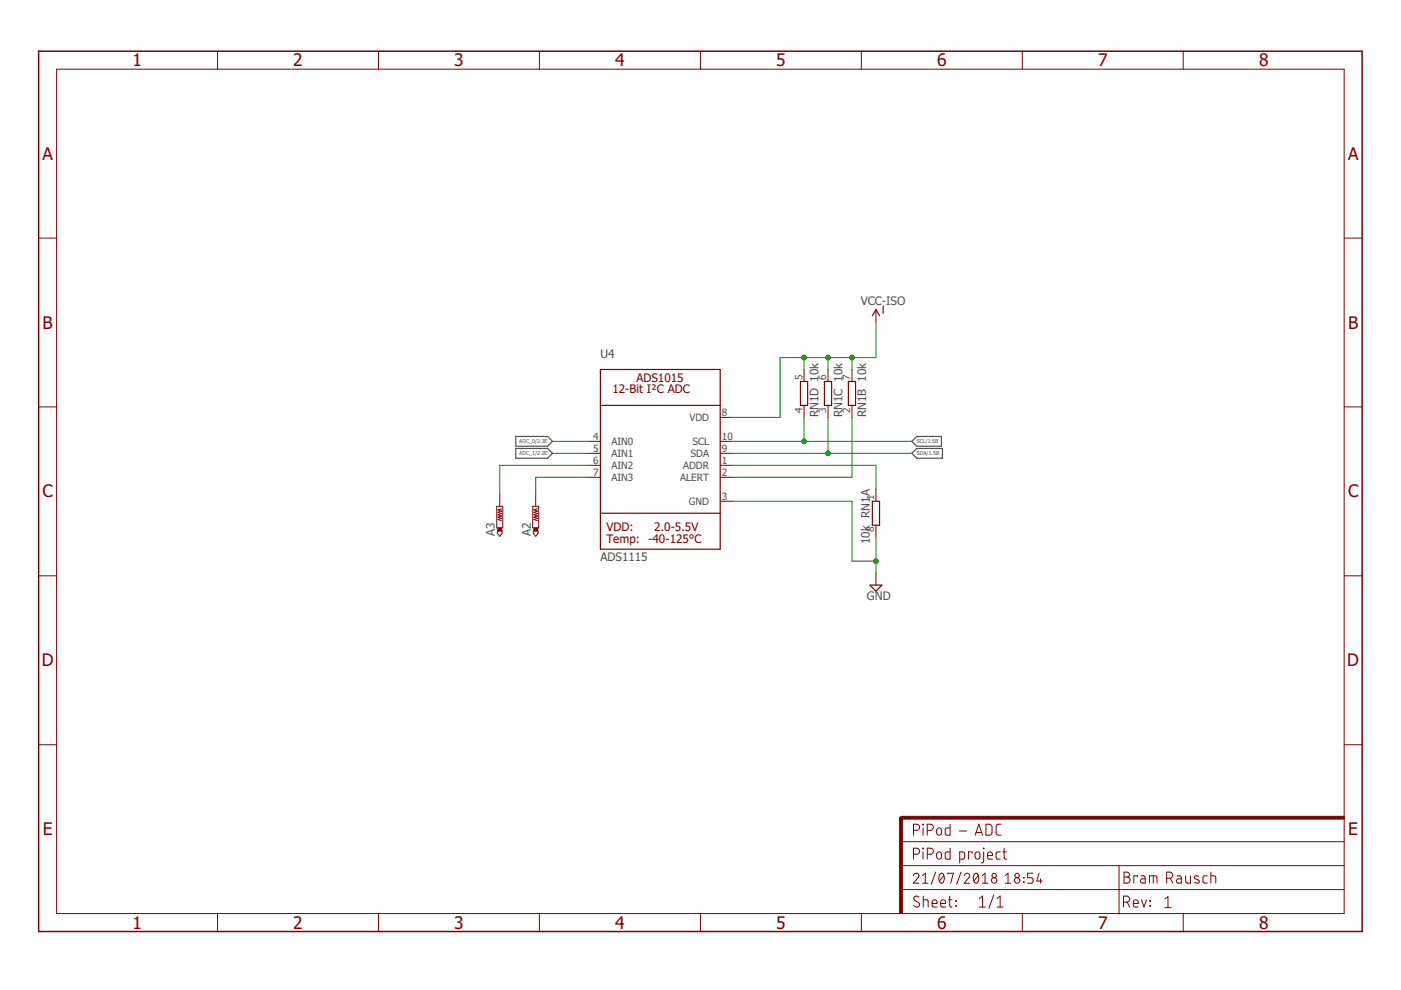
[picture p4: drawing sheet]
<svg xmlns="http://www.w3.org/2000/svg" width="297mm" height="210mm" viewBox="0 0 297 210" stroke-linecap="round" stroke-linejoin="round" font-family="sans-serif">
<path d="M109.3 92.5h6.8l1 1.1-1 1h-6.8zM109.3 95.1h6.8l1 1-1 1.1h-6.8zM193.3 93.6l1.1-1.1h5.2v2.1h-5.2zM193.3 96.1l1.1-1h5.4v2.1h-5.4z" fill="none" stroke="#505050" stroke-width=".25"/>
<g fill="#800000" stroke="#800000" stroke-width=".21">
<path d="M190.7 173.4h.6v20.3h-.6z"/>
<path d="M191 173.1h94v.6h-94z"/>
<path d="M113.2 111.9h.8v.7h-.8z"/>
<path d="M105.6 111.9h.7v.7h-.7z"/>
</g>
<g fill="none" stroke="#800000" stroke-width=".21">
<path d="M12 14.7h273v179h-273zM46.1 10.9v3.8M80.2 10.9v3.8M114.4 10.9v3.8M148.5 10.9v3.8M182.6 10.9v3.8M216.7 10.9v3.8M250.9 10.9v3.8M8.2 50.5h3.8M285 50.5h3.8M170.5 78.3v2.6M175.6 78.3v2.6"/>
<path d="M180.6 78.3v2.6M185.7 65.7v2.5M8.2 86.3h3.8M124.8 98.7h2.5M124.8 93.6h2.5M124.8 96.1h2.5M152.7 98.7h2.5M152.7 93.6h2.5M152.7 96.1h2.5M152.7 88.5h2.5M170.5 86v2.5M175.6 86v2.5"/>
<path d="M180.6 86v2.5M285 86.3h3.8M105.3 107.4h1.3v4.5h-1.3zM105.5 112.6h1v.5l-.5 .6-.5-.6zM106 104.8v2.6M106.3 107.9l-.7 .2 .7 .3-.7 .2 .7 .3-.7 .2 .7 .3-.7 .2 .7 .3-.7 .3 .7 .2M112.9 107.4h1.3v4.5h-1.3zM113.1 112.6h1v.5l-.5 .6-.5-.6zM113.6 104.8v2.6M114 107.9l-.8 .2 .8 .3-.8 .2 .8 .3-.8 .2 .8 .3-.8 .2 .8 .3-.8 .3 .8 .2M124.8 101.2h2.5M152.7 101.2h2.5"/>
<path d="M152.7 106.3h2.5M185.7 103.7v2.6M185.7 111.4v2.5M8.2 122.1h3.8M185.7 121.5v2.6M285 122.1h3.8M8.2 157.9h3.8M285 157.9h3.8M191 178.5h94M193.7 176h.6a.65 .65 0 0 0 .7-.6 .65 .65 0 0 0-.7-.6h-.6v2.3M195.6 179.8l.2 .2zM195.6 174.8l.2 .1z"/>
<path d="M195.7 175.5v1.6M196.6 176h.7a.65 .65 0 0 0 .6-.6 .65 .65 0 0 0-.6-.6h-.7v2.3M198.7 175.7l.5-.2a.92 .92 0 0 1 .2 1.5l-.4 .1-.3-.2-.1-.3zM201.4 179.8v2.4l-.8-.1-.2-.2v-1.1l.2-.2h.8M201.4 174.8v2.3h-.8l-.2-.3v-1l.2-.2 .8-.1M203.4 176.2h1.6M206.8 177.1l.7-2.3 .8 2.3M206.9 176.5h1.2M208.5 179.8l.1 .2zM209 174.8h.9l.4 .4v1.4l-.4 .5h-.9zM212.2 174.8h-.7l-.3 .5 .1 1.6 .3 .2h.6M212.9 179.8v2.1l.5 .3"/>
<path d="M46.1 193.7v3.8M80.2 193.7v3.8M114.4 193.7v3.8M148.5 193.7v3.8M182.6 193.7v3.8M191 188.6h94M191 183.5h94M193.7 185.6a.58 .58 0 0 1 .8-.4 .58 .58 0 0 1 .1 .9l-.9 1.2h1.1M193.7 181.1h.6a.65 .65 0 0 0 .7-.6 .65 .65 0 0 0-.7-.7h-.6v2.4M194.8 190.2a.58 .58 0 0 0-.8-.1 .58 .58 0 0 0 0 .9l.7 .3a.58 .58 0 0 1 .1 .9 .58 .58 0 0 1-.9 0l-.2-.2M195.6 187.3h1.2M195.6 185.6l.6-.5v2.2"/>
<path d="M195.7 180.6v1.6M195.7 190.8l1 .1 .1 1.4M195.7 190v2.3M196.6 181.1h.7a.65 .65 0 0 0 .6-.6 .65 .65 0 0 0-.6-.7h-.7v2.4M197.6 191.6h1.1a.55 .55 0 0 0-.4-.8 .55 .55 0 0 0-.7 .5l.1 .9 1 .1M198.4 184.9l-1 2.6M198.7 180.8l.5-.2a.92 .92 0 0 1 .2 1.5l-.4 .1-.3-.2-.1-.3zM199.3 185.3l.2-.1a.87 .87 0 0 1 .7 1.3 .59 .59 0 0 1-.6 .8 .59 .59 0 0 1-.5-.8v-.8zM199.4 191.6h1.1a.56 .56 0 0 0-.4-.8 .56 .56 0 0 0-.7 .5l.2 .9 .9 .1M200.1 185.6l-.9 1.2M201 185.4v-.3h1.1l-.6 2.2M201.1 190.8h.8"/>
<path d="M201.4 190v2.1l.5 .2M202.6 191l.1 .1zM202.6 192l.1 .1zM203.5 182.2l.8-.1 .2-.2v-.9l-.2-.4h-.8v2.3M203.8 184.9l-1 2.6M204.4 185.6a.58 .58 0 0 1 .9-.4 .58 .58 0 0 1 .1 .9l-1 1.2h1.2M206.1 180.9v-.3h-.7v1.6M206.6 185.3l.2-.1a.87 .87 0 0 1 .7 1.3 .59 .59 0 0 1-.6 .8 .59 .59 0 0 1-.5-.8zM206.9 180.8l.4-.2a.92 .92 0 0 1 .2 1.5l-.3 .1-.4-.4zM207.4 185.6l-.9 1.2M207.6 190.5l.7-.5v2.3M207.6 192.3h1.3"/>
<path d="M208.3 187.3h1.1M208.3 185.6l.6-.5v2.2M208.6 180.6l-.1 2.1-.5 .2M209.4 181.4h1a.55 .55 0 0 0-.3-.8 .55 .55 0 0 0-.7 .5l.1 1 .9 .1M210.7 189.7l-1 2.9M211.4 192.3h1.3M211.4 190.5l.6-.5v2.3M212.1 180.6h-.7l-.2 .4 .1 1.1 .8 .1M212.6 180.6h.8M213.1 187.3h1.2M213.1 185.6l.6-.5v2.2M216.7 193.7v3.8"/>
<path d="M217 186l.1 .1zM217 187l.1 .1zM219.1 185.1h-1.2v1h.7a.59 .59 0 0 1 .5 .6 .59 .59 0 0 1-.5 .6h-.7M220.3 185.1l-.5 1.7h1.2M220.6 186.3v1M237.3 183.5v10.3M238.2 191.3h.7a.65 .65 0 0 0 .6-.7 .65 .65 0 0 0-.6-.6h-.7v2.3M238.3 184.9h.7a.52 .52 0 0 1 .5 .5 .52 .52 0 0 1-.5 .5 .65 .65 0 0 1 .6 .7 .65 .65 0 0 1-.6 .6h-.7zM238.3 185.9h.7M239 191.3l.5 1M240.3 191.6h1a.55 .55 0 0 0-.3-.8 .55 .55 0 0 0-.7 .5l.1 .9 .9 .1M241.2 185.9v-.2h-.8v1.5"/>
<path d="M241.9 185.7h.7l.2 .2v1.3h-.6a.46 .46 0 0 1-.4-.4 .46 .46 0 0 1 .4-.5h.6M242 190.8l.5 1.5 .6-1.5M243.7 187.2v-1.5l1.5 .1 .1 1.4M243.8 192l.1 .1zM243.8 191l.1 .1zM244.5 185.7v1.5M247 190.6l.6-.5v2.3M247 192.4h1.3M247.4 186.2h.6a.65 .65 0 0 0 .6-.6 .65 .65 0 0 0-.6-.7h-.6v2.3M248.1 186.2l.5 1M249.6 185.7h.6l.3 .4v1.1h-.6a.46 .46 0 0 1-.5-.4 .46 .46 0 0 1 .5-.5h.6M250.9 193.7v3.8"/>
<path d="M251.4 185.7v1.3l.4 .2h.6v-1.5M254.2 185.8l-.8-.1-.2 .3 .1 .2 .9 .5v.4a.82 .82 0 0 1-.9 0M256 185.7h-.7l-.2 .4 .1 1 .8 .1M256.7 185.7l1 .1 .1 1.4M256.7 184.9v2.3"/>
<circle cx="210.8" cy="186.7" r=".59"/>
<circle cx="210.8" cy="185.6" r=".46"/>
<circle cx="215.6" cy="186.7" r=".59"/>
<circle cx="215.6" cy="185.6" r=".46"/>
</g>
<path d="M192.3 173.4h-1.3v1.2" fill="none" stroke="#800000" stroke-width=".61"/>
<path d="M8.2 10.9h280.6v186.6h-280.6z" fill="none" stroke="#800000" stroke-width=".32"/>
<path d="M127.3 78.3h25.4v38.1h-25.4zM185 66.9l.7-1.2 .8 1.2M187.2 64.9v1.5M127.3 86h25.4M169.7 80.9h1.5v5.1h-1.5zM174.8 80.9h1.5v5.1h-1.5zM179.9 80.9h1.5v5.1h-1.5zM127.3 108.8h25.4M185 106.3h1.5v5.1h-1.5zM184.4 124.1h2.6l-1.3 1.2z" fill="none" stroke="#800000" stroke-width=".25"/>
<g fill="none" stroke="#008000" stroke-width=".21">
<path d="M170.5 75.8v2.5M175.6 75.8v2.5M180.6 75.8v2.5M185.7 68.2v7.6h-20.3v12.7h-10.2M117.1 93.6h7.7M117.1 96.1h7.7M124.8 98.7h-18.8v6.1M155.2 98.7h30.5v5M155.2 93.6h38.1M155.2 96.1h38.1M170.5 88.5v5.1M175.6 88.5v7.6"/>
<path d="M180.6 88.5v12.7h-25.4M124.8 101.2h-11.2v3.6M155.2 106.3h25.4v12.7h5.1M185.7 113.9v7.6"/>
</g>
<g fill="#008000" stroke="#008000" stroke-width=".21">
<circle cx="185.7" cy="119" r=".51"/>
<circle cx="170.5" cy="93.6" r=".51"/>
<circle cx="175.6" cy="96.1" r=".51"/>
<circle cx="180.6" cy="75.8" r=".51"/>
<circle cx="170.5" cy="75.8" r=".51"/>
<circle cx="175.6" cy="75.8" r=".51"/>
</g>
<g font-size="3.7" fill="#800000">
<text x="28.1" y="14.1">1</text>
<text x="62.2" y="14.1">2</text>
<text x="96.3" y="14.1">3</text>
<text x="130.4" y="14.1">4</text>
<text x="164.6" y="14.1">5</text>
<text x="198.7" y="14.1">6</text>
<text x="232.8" y="14.1">7</text>
<text x="266.9" y="14.1">8</text>
<text x="9" y="33.9">A</text>
<text x="285.8" y="33.9">A</text>
<text x="9" y="69.7">B</text>
<text x="285.8" y="69.7">B</text>
<text x="9" y="105.5">C</text>
<text x="285.8" y="105.5">C</text>
<text x="8.8" y="141.3">D</text>
<text x="285.7" y="141.3">D</text>
<text x="9.1" y="177.1">E</text>
<text x="285.9" y="177.1">E</text>
<text x="28.1" y="196.9">1</text>
<text x="62.2" y="196.9">2</text>
<text x="96.3" y="196.9">3</text>
<text x="130.4" y="196.9">4</text>
<text x="164.6" y="196.9">5</text>
<text x="198.7" y="196.9">6</text>
<text x="232.8" y="196.9">7</text>
<text x="266.9" y="196.9">8</text>
</g>
<g font-size="2.5" fill="#505050">
<text x="182.5" y="64.6">VCC-ISO</text>
<text x="127.3" y="75.8">U4</text>
<text x="173.5" y="88.5" transform="rotate(-90 173.5 88.5)">RN1D 10k</text>
<text x="178.6" y="88.5" transform="rotate(-90 178.6 88.5)">RN1C 10k</text>
<text x="183.7" y="88.5" transform="rotate(-90 183.7 88.5)">RN1B 10k</text>
<text x="104.9" y="113.7" transform="rotate(-90 104.9 113.7)">A3</text>
<text x="112.6" y="113.7" transform="rotate(-90 112.6 113.7)">A2</text>
<text x="127.3" y="119">ADS1115</text>
<text x="184.4" y="115.3" transform="rotate(-90 184.4 115.3)">10k RN1A</text>
<text x="183.8" y="127.2">GND</text>
</g>
<g font-size="2.5" fill="#800000">
<text x="129.8" y="83.4">12-Bit I²C ADC</text>
<text x="134.9" y="80.9">ADS1015</text>
<text x="128.6" y="112.6">VDD:</text>
<text x="138.7" y="112.6">2.0-5.5V</text>
<text x="128.6" y="115.2">Temp:</text>
<text x="137.5" y="115.2">-40-125°C</text>
</g>
<g font-size="2.1" fill="#505050">
<text x="170.1" y="80.5" transform="rotate(-90 170.1 80.5)">5</text>
<text x="175.2" y="80.5" transform="rotate(-90 175.2 80.5)">6</text>
<text x="180.3" y="80.5" transform="rotate(-90 180.3 80.5)">7</text>
<text x="146.2" y="89.3">VDD</text>
<text x="153" y="88.2">8</text>
<text x="170.1" y="87.5" transform="rotate(-90 170.1 87.5)">4</text>
<text x="175.2" y="87.5" transform="rotate(-90 175.2 87.5)">3</text>
<text x="180.3" y="87.5" transform="rotate(-90 180.3 87.5)">2</text>
<text x="125.8" y="93.2">4</text>
<text x="125.8" y="95.8">5</text>
<text x="129.6" y="94.3">AIN0</text>
<text x="146.8" y="94.3">SCL</text>
<text x="153" y="93.2">10</text>
<text x="153" y="95.8">9</text>
<text x="125.8" y="98.3">6</text>
<text x="125.8" y="100.8">7</text>
<text x="129.6" y="96.9">AIN1</text>
<text x="129.6" y="99.4">AIN2</text>
<text x="129.6" y="102">AIN3</text>
<text x="144.2" y="102">ALERT</text>
<text x="144.8" y="99.4">ADDR</text>
<text x="146.4" y="96.9">SDA</text>
<text x="153" y="98.3">1</text>
<text x="153" y="100.8">2</text>
<text x="146.1" y="107">GND</text>
<text x="153" y="105.9">3</text>
<text x="185.4" y="105.9" transform="rotate(-90 185.4 105.9)">1</text>
<text x="185.4" y="112.9" transform="rotate(-90 185.4 112.9)">8</text>
</g>
<g font-size="1.1" fill="#505050">
<text x="110.1" y="94">ADC_0/2.3E</text>
<text x="194.4" y="94">SCL/1.5B</text>
<text x="110.1" y="96.5">ADC_1/2.2E</text>
<text x="194.4" y="96.5">SDA/1.5B</text>
</g>
</svg>
